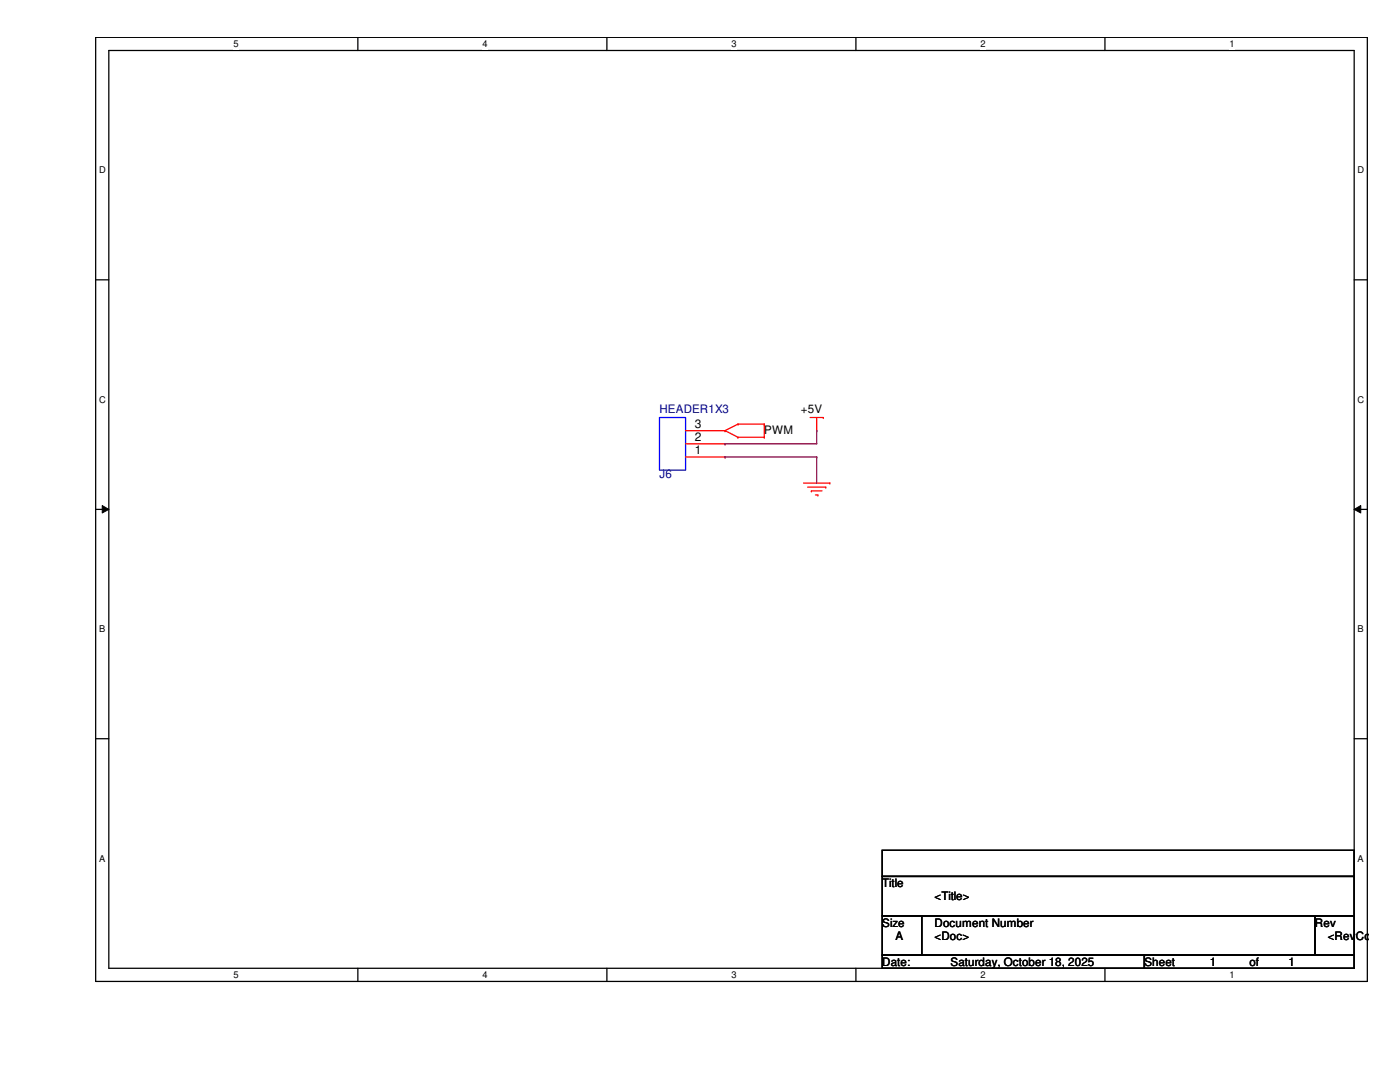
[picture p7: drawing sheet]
<svg xmlns="http://www.w3.org/2000/svg" width="279mm" height="216mm" viewBox="0 0 279 216" stroke-linecap="round" stroke-linejoin="round" font-family="sans-serif">
<path d="M19.1 7.5h253.8v188.3h-253.8zM21.7 10.1h248.6v183.1h-248.6z" fill="none" stroke="#000" stroke-width=".25"/>
<g fill="#fff">
<path d="M46.6 7.7h1v2.1h-1z"/>
<path d="M46.6 193.5h1v2.1h-1z"/>
</g>
<path d="M71.4 7.5v2.6M71.4 193.2v2.6" fill="none" stroke="#000" stroke-width=".25"/>
<g fill="#fff">
<path d="M96.3 7.7h1v2.1h-1z"/>
<path d="M96.3 193.5h1v2.1h-1z"/>
</g>
<path d="M121.1 7.5v2.6M121.1 193.2v2.6" fill="none" stroke="#000" stroke-width=".25"/>
<g fill="#fff">
<path d="M146 7.7h1v2.1h-1z"/>
<path d="M146 193.5h1v2.1h-1z"/>
</g>
<path d="M170.8 7.5v2.6M170.8 193.2v2.6" fill="none" stroke="#000" stroke-width=".25"/>
<g fill="#fff">
<path d="M195.7 7.7h1v2.1h-1z"/>
<path d="M195.7 193.5h1v2.1h-1z"/>
</g>
<path d="M220.5 7.5v2.6M220.5 193.2v2.6" fill="none" stroke="#000" stroke-width=".25"/>
<g fill="#fff">
<path d="M245.4 7.7h1v2.1h-1z"/>
<path d="M245.4 193.5h1v2.1h-1z"/>
<path d="M19.8 32.9h1.3v2.1h-1.3z"/>
<path d="M270.9 32.9h1.3v2.1h-1.3z"/>
<path d="M19.8 78.7h1.3v2.1h-1.3z"/>
<path d="M270.9 78.7h1.3v2.1h-1.3z"/>
</g>
<path d="M19.1 55.8h2.6M270.3 55.8h2.6" fill="none" stroke="#000" stroke-width=".25"/>
<g fill="#fff">
<path d="M19.8 124.5h1.2v2.1h-1.2z"/>
<path d="M270.9 124.5h1.3v2.1h-1.3z"/>
</g>
<path d="M19.1 101.6h2.6M270.3 101.6h2.6" fill="none" stroke="#000" stroke-width=".25"/>
<path d="M20.4 100.9l1.3 .7-1.3 .8zM270.3 101.6l1.3-.7v1.5z" fill="#000"/>
<path d="M20.4 100.9l1.3 .7-1.3 .8zM270.3 101.6l1.3-.7v1.5z" fill="none" stroke="#000" stroke-width=".2"/>
<g fill="#fff">
<path d="M19.8 170.3h1.2v2h-1.2z"/>
<path d="M270.9 170.3h1.3v2h-1.3z"/>
</g>
<path d="M19.1 147.4h2.6M270.3 147.4h2.6M176.1 169.7h94.2v5.2h-94.2zM176.1 174.9h94.2v7.9h-94.2zM176.1 182.8h7.8v7.8h-7.8zM176.1 190.6h52.3v2.6h-52.3zM183.9 182.8h78.5v7.8h-78.5zM228.4 190.6h41.9v2.6h-41.9zM262.4 182.8h7.9v7.8h-7.9z" fill="none" stroke="#000" stroke-width=".25"/>
<g fill="none" stroke="#f00" stroke-width=".25">
<path d="M136.8 91.2h7.9M136.8 88.6h7.9M136.8 85.9h7.9M144.7 85.9h.1M144.7 91.2h.1M144.7 88.6h.1M144.7 85.9l2.6 1.3M147.3 84.6h.1M147.3 87.2h.1M147.3 84.6l-2.6 1.3M147.3 84.6h5.2M147.3 87.2h5.2"/>
<path d="M152.5 84.6h.1M152.5 87.2h.1M152.5 84.6v2.6M160.4 96.4h5.2M161.2 97.2h3.6M161.7 83.3h2.6M161.9 98h.1M161.9 98h2.1M162.7 98.8h.5M163 85.9h.1M163 83.3v2.6M163.2 98.8h.1"/>
<path d="M164.3 83.3h.1M164.8 97.2h.1M165.6 96.4h.1"/>
</g>
<path d="M131.6 83.3h5.2v10.5h-5.2z" fill="none" stroke="#00f" stroke-width=".25"/>
<path d="M144.7 88.6h.1M144.7 91.2h.1M144.7 91.2h18.3M163 85.9h.1M163 91.2h.1M163 85.9v2.7h-18.3M163 91.2v5.2" fill="none" stroke="#800040" stroke-width=".25"/>
<g font-size="2.4">
<text x="138.6" y="88">2</text>
<text x="138.6" y="85.4">3</text>
<text x="138.6" y="90.6">1</text>
</g>
<g font-size="2.3" fill="#000080">
<text x="131.6" y="82.3">HEADER1X3</text>
<text x="131.6" y="95.4">J6</text>
</g>
<g font-size="2.3">
<text x="159.9" y="82.3">+5V</text>
<text x="152.5" y="86.5">PWM</text>
<text x="176.1" y="177">Title</text>
<text x="186.5" y="179.7">&lt;Title&gt;</text>
<text x="176.1" y="184.9">Size</text>
<text x="186.5" y="184.9">Document Number</text>
<text x="262.4" y="184.9">Rev</text>
<text x="178.7" y="187.5">A</text>
<text x="186.5" y="187.5">&lt;Doc&gt;</text>
<text x="265" y="187.5">&lt;RevCo</text>
<text x="176.1" y="192.7">Date:</text>
<text x="189.7" y="192.7">Saturday, October 18, 2025</text>
<text x="228.4" y="192.7">Sheet</text>
<text x="241.5" y="192.7">1</text>
<text x="249.3" y="192.7">of</text>
<text x="257.2" y="192.7">1</text>
</g>
<g font-size="1.9">
<text x="46.6" y="9.4">5</text>
<text x="96.3" y="9.4">4</text>
<text x="146" y="9.4">3</text>
<text x="195.7" y="9.4">2</text>
<text x="245.4" y="9.4">1</text>
<text x="19.8" y="34.6">D</text>
<text x="270.9" y="34.6">D</text>
<text x="19.8" y="80.3">C</text>
<text x="270.9" y="80.3">C</text>
<text x="19.8" y="126.2">B</text>
<text x="270.9" y="126.2">B</text>
<text x="19.8" y="171.9">A</text>
<text x="270.9" y="171.9">A</text>
<text x="46.6" y="195.2">5</text>
<text x="96.3" y="195.2">4</text>
<text x="146" y="195.2">3</text>
<text x="195.7" y="195.2">2</text>
<text x="245.4" y="195.2">1</text>
</g>
</svg>
